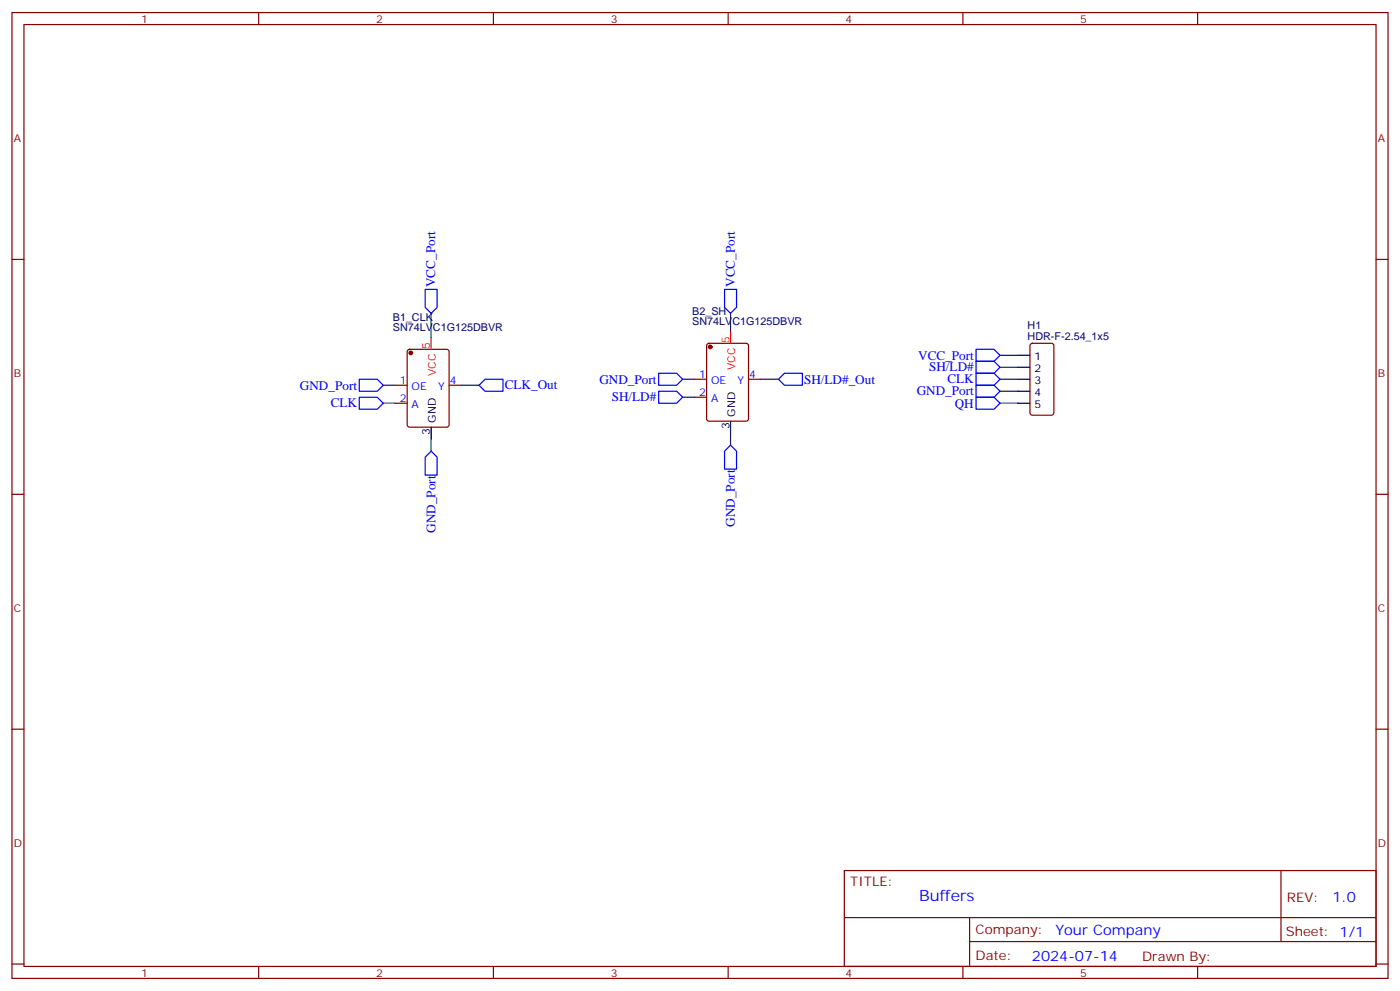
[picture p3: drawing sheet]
<svg xmlns="http://www.w3.org/2000/svg" width="412mm" height="292mm" viewBox="0 0 412 292" stroke-linecap="round" stroke-linejoin="round" font-family="sans-serif">
<g fill="none" stroke="#870000" stroke-width=".35">
<path d="M3.5 3.7h405.4v284.3h-405.4zM7.1 7.2h398.2v277.3h-398.2zM76.2 3.7v3.5M145.3 3.7v3.5M214.5 3.7v3.5M283.6 3.7v3.5M352.8 3.7v3.5M3.5 76.4h3.6M405.3 76.4h3.6M116.4 113.4h3.5M116.4 118.7h3.5M120.2 103l.4-.2h11l.6 .5 .1 21.8-.5 .6-11.2 .1-.6-.5-.1-21.8z"/>
<path d="M132.3 113.4h3.5M204.6 111.7h3.5M204.6 116.9h3.5M208.4 101.3l.4-.2h11l.6 .4 .1 21.8-.5 .6-11.2 .1-.6-.5-.1-21.7zM220.5 111.7h3.5M303.6 101.3l.5-.2h5.6l.7 .4v20l-.4 .7h-5.9l-.7-.4v-20zM3.5 145.5h3.6M405.3 145.5h3.6M3.5 214.7h3.6M405.3 214.7h3.6M248.7 256.3h156.6v28.2h-156.6zM377.3 256.3v20.9"/>
<path d="M248.7 270.1h156.5M285.6 277.2h119.6M285.6 270.1v14.2M3.5 283.8h3.6M76.2 284.5v3.5M145.3 284.5v3.5M214.5 284.5v3.5M283.6 284.5v3.5M352.8 284.5v3.5M405.3 283.8h3.6"/>
</g>
<g fill="none" stroke="#00f" stroke-width=".35">
<path d="M125.2 85.2h3.6v5.3l-1.8 1.8-1.8-1.8zM213.4 85.2h3.6v5.3l-1.8 1.8-1.8-1.8zM105.8 116.9h5.3l1.8 1.8-1.8 1.8h-5.3zM105.8 111.7h5.3l1.8 1.7-1.8 1.8h-5.3zM141.1 113.4l1.8-1.7h5.3v3.5h-5.3zM194 115.2h5.3l1.8 1.7-1.8 1.8h-5.3zM194 109.9h5.3l1.8 1.8-1.8 1.7h-5.3zM229.3 111.7l1.8-1.8h5.3v3.5h-5.3zM287.5 113.4h5.3l1.8 1.8-1.8 1.7h-5.3zM287.5 116.9h5.3l1.8 1.8-1.8 1.8h-5.3zM287.5 106.4h5.3l1.8 1.7-1.8 1.8h-5.3zM287.5 109.9h5.3l1.8 1.8-1.8 1.7h-5.3z"/>
<path d="M287.5 102.8h5.3l1.8 1.8-1.8 1.8h-5.3zM127 132.8l1.8 1.8v5.3h-3.6v-5.3zM215.2 131.1l1.8 1.7v5.3h-3.6v-5.3z"/>
</g>
<g fill="none" stroke="#008700" stroke-width=".35">
<path d="M127 92.3v7M215.2 92.3v5.2M112.9 118.7h3.5M112.9 113.4h3.5M135.8 113.4h5.3M201.1 111.7h3.5M201.1 116.9h3.5M224 111.7h5.3M294.6 104.6h5.3M294.6 108.1h5.3M294.6 111.7h5.3M294.6 118.7h5.3"/>
<path d="M294.6 115.2h5.3M127 129.3v3.5M215.2 127.5v3.6"/>
</g>
<g fill="#870000" stroke="#870000" stroke-width=".35">
<circle cx="121" cy="103.9" r=".53"/>
<circle cx="209.2" cy="102.1" r=".53"/>
</g>
<path d="M299.9 104.6h3.5M299.9 108.1h3.5M299.9 111.7h3.5M299.9 115.2h3.5M299.9 118.7h3.5M127 125.8v3.5M215.2 124v3.5" fill="none" stroke="#000" stroke-width=".35"/>
<path d="M127 99.3v3.5M215.2 97.5v3.6" fill="none" stroke="#f00" stroke-width=".35"/>
<text font-size="4.6" fill="#00f" x="270.8" y="265.3">Buffers</text>
<g font-size="4.2" fill="#00f">
<text x="392.5" y="265.6">1.0</text>
<text x="310.9" y="275.1">Your Company</text>
<text x="304" y="282.9">2024-07-14</text>
</g>
<g font-size="3.9" fill="#00f">
<text x="128.2" y="84.5" transform="rotate(-90 128.2 84.5)">VCC_Port</text>
<text x="216.5" y="84.5" transform="rotate(-90 216.5 84.5)">VCC_Port</text>
<text x="270.5" y="105.9">VCC_Port</text>
<text x="176.6" y="112.9">GND_Port</text>
<text x="236.9" y="112.9">SH/LD#_Out</text>
<text x="273.7" y="109.3">SH/LD#</text>
<text x="279.1" y="112.9">CLK</text>
<text x="88.4" y="114.7">GND_Port</text>
<text x="97.4" y="120">CLK</text>
<text x="148.7" y="114.6">CLK_Out</text>
<text x="180.2" y="118.2">SH/LD#</text>
<text x="270" y="116.3">GND_Port</text>
<text x="281.2" y="120">QH</text>
<text x="216.5" y="155.1" transform="rotate(-90 216.5 155.1)">GND_Port</text>
<text x="128.3" y="156.9" transform="rotate(-90 128.3 156.9)">GND_Port</text>
</g>
<g font-size="3.9" fill="#800">
<text x="250.5" y="260.9">TITLE:</text>
<text x="379.1" y="265.6">REV:</text>
<text x="287.4" y="275.1">Company:</text>
<text x="378.7" y="275.7">Sheet: 1/1</text>
<text x="287.4" y="282.8">Date:</text>
<text x="336.4" y="282.8">Drawn By:</text>
</g>
<g font-size="3.2" fill="#800">
<text x="41.6" y="6.7">1</text>
<text x="110.8" y="6.7">2</text>
<text x="179.9" y="6.7">3</text>
<text x="249.1" y="6.7">4</text>
<text x="318.2" y="6.7">5</text>
<text x="4.1" y="41.8">A</text>
<text x="405.9" y="41.8">A</text>
<text x="4.1" y="110.9">B</text>
<text x="405.9" y="110.9">B</text>
<text x="4.1" y="180.1">C</text>
<text x="405.9" y="180.1">C</text>
<text x="4.1" y="249.2">D</text>
<text x="405.9" y="249.2">D</text>
<text x="41.6" y="287.5">1</text>
<text x="110.8" y="287.5">2</text>
<text x="179.9" y="287.5">3</text>
<text x="249.1" y="287.5">4</text>
<text x="318.2" y="287.5">5</text>
</g>
<g font-size="3.2" fill="#000080">
<text x="115.7" y="94.4">B1_CLK</text>
<text x="203.9" y="95.8">SN74LVC1G125DBVR</text>
<text x="203.9" y="92.6">B2_SH</text>
<text x="115.7" y="97.5">SN74LVC1G125DBVR</text>
<text x="302.7" y="100">HDR-F-2.54_1x5</text>
<text x="302.7" y="96.9">H1</text>
</g>
<g font-size="3.2" fill="#f00">
<text x="214.8" y="100.9" transform="rotate(-90 214.8 100.9)">5</text>
<text x="126.6" y="102.7" transform="rotate(-90 126.6 102.7)">5</text>
<text x="128.4" y="110.7" transform="rotate(-90 128.4 110.7)">VCC</text>
<text x="216.6" y="109" transform="rotate(-90 216.6 109)">VCC</text>
</g>
<g font-size="3.2">
<text x="304.7" y="106">1</text>
<text x="304.7" y="109.5">2</text>
<text x="304.7" y="113.1">3</text>
<text x="304.7" y="116.6">4</text>
<text x="128.4" y="124.5" transform="rotate(-90 128.4 124.5)">GND</text>
<text x="216.6" y="122.7" transform="rotate(-90 216.6 122.7)">GND</text>
<text x="304.7" y="120.1">5</text>
<text x="126.6" y="128" transform="rotate(-90 126.6 128)">3</text>
<text x="214.8" y="126.2" transform="rotate(-90 214.8 126.2)">3</text>
</g>
<g font-size="3.2" fill="#00f">
<text x="117.8" y="113.1">1</text>
<text x="132.5" y="113.1">4</text>
<text x="205.9" y="111.3">1</text>
<text x="209.4" y="113.1">OE</text>
<text x="217.2" y="113.1">Y</text>
<text x="220.7" y="111.3">4</text>
<text x="117.8" y="118.4">2</text>
<text x="121.2" y="114.8">OE</text>
<text x="129" y="114.8">Y</text>
<text x="205.9" y="116.6">2</text>
<text x="209.4" y="118.4">A</text>
<text x="121.2" y="120.1">A</text>
</g>
</svg>
